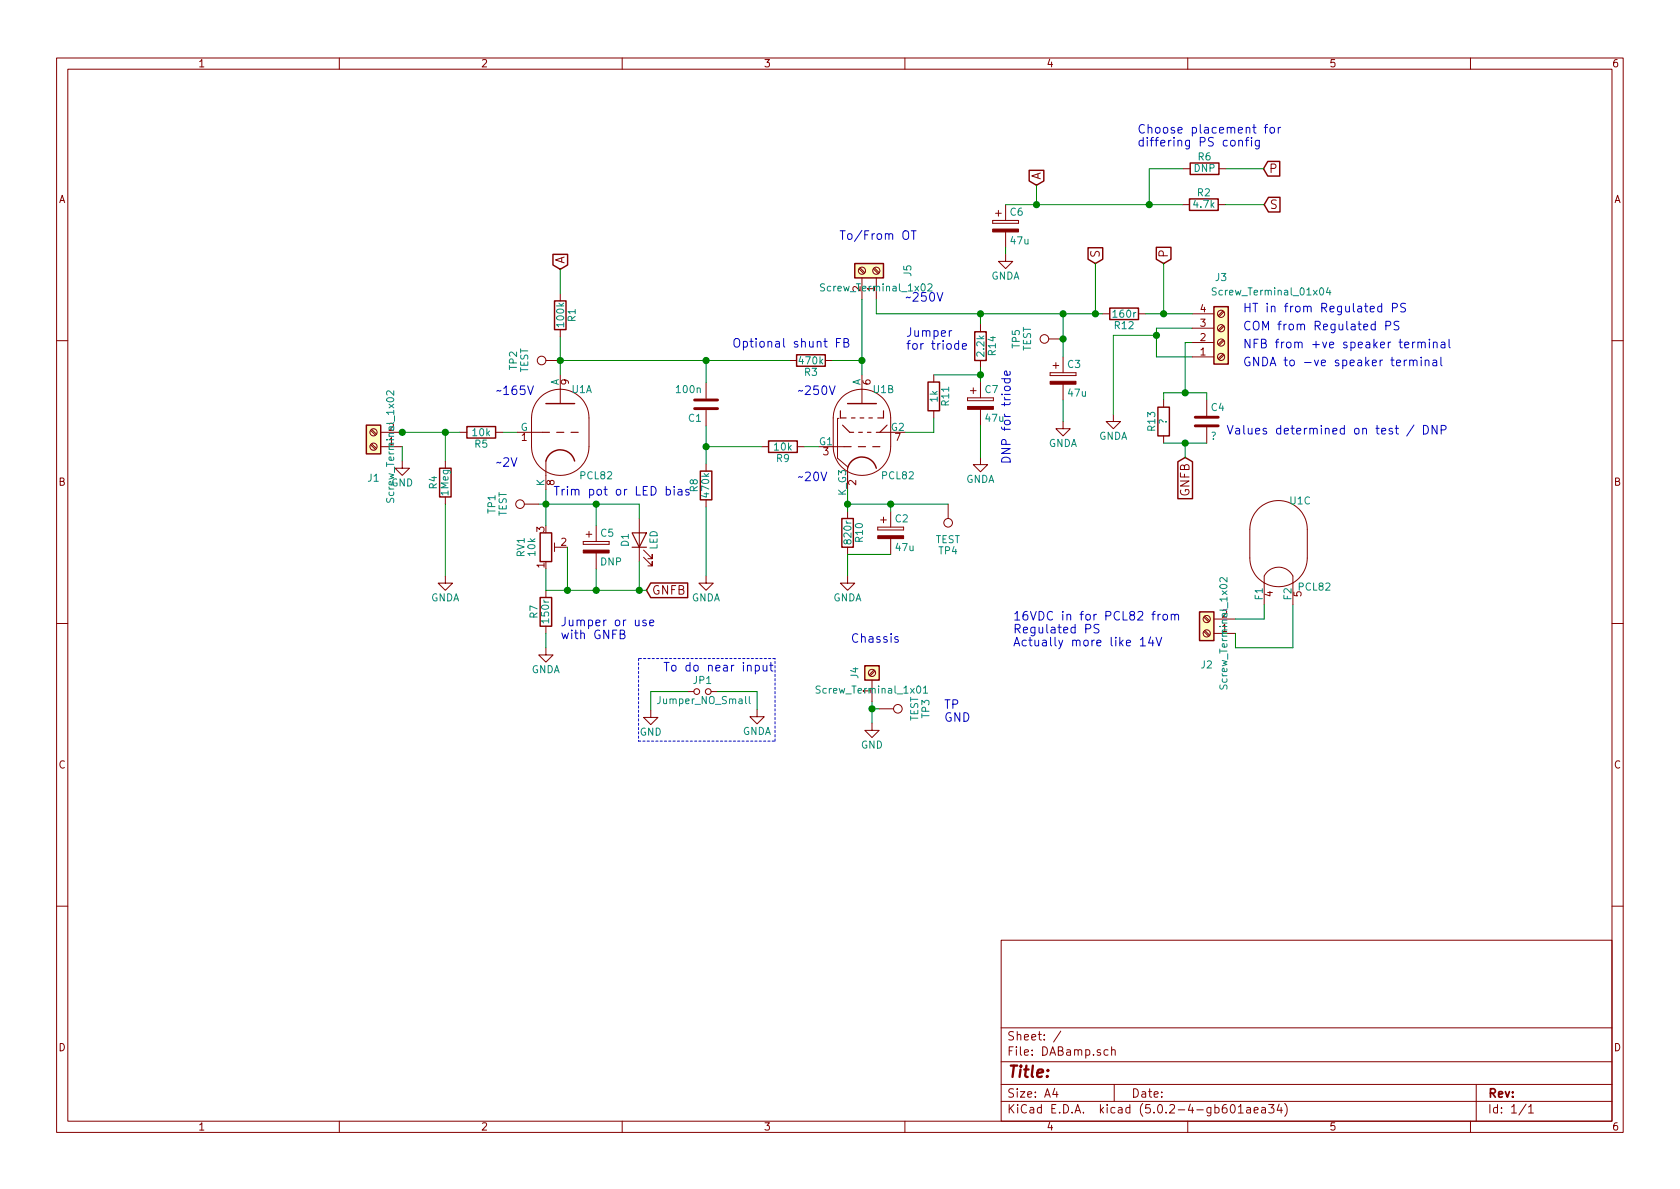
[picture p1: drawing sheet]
EESchema Schematic File Version 4
LIBS:DABamp-cache
EELAYER 26 0
EELAYER END
$Descr A4 11693 8268
encoding utf-8
Sheet 1 1
Title ""
Date ""
Rev ""
Comp ""
Comment1 ""
Comment2 ""
Comment3 ""
Comment4 ""
$EndDescr
$Comp
L Device:R R10
U 1 1
P 5900 3700
F 0 "R10" V 5980 3700 50  0000 C CNN
F 1 "820r" V 5900 3700 50  0000 C CNN
F 2 "Resistors_THT:R_Axial_DIN0414_L11.9mm_D4.5mm_P15.24mm_Horizontal" V 5830 3700 50  0001 C CNN
F 3 "" H 5900 3700 50  0001 C CNN
	1    5900 3700
	1    0    0    -1  
$EndComp
$Comp
L Device:R R9
U 1 1
P 5450 3100
F 0 "R9" V 5530 3100 50  0000 C CNN
F 1 "10k" V 5450 3100 50  0000 C CNN
F 2 "Resistors_THT:R_Axial_DIN0207_L6.3mm_D2.5mm_P10.16mm_Horizontal" V 5380 3100 50  0001 C CNN
F 3 "" H 5450 3100 50  0001 C CNN
	1    5450 3100
	0    1    1    0   
$EndComp
$Comp
L Device:R R5
U 1 1
P 3350 3000
F 0 "R5" V 3430 3000 50  0000 C CNN
F 1 "10k" V 3350 3000 50  0000 C CNN
F 2 "Resistors_THT:R_Axial_DIN0207_L6.3mm_D2.5mm_P10.16mm_Horizontal" V 3280 3000 50  0001 C CNN
F 3 "" H 3350 3000 50  0001 C CNN
	1    3350 3000
	0    1    1    0   
$EndComp
$Comp
L Device:C C1
U 1 1
P 4915 2805
F 0 "C1" H 4940 2905 50  0000 L CNN
F 1 "100n" H 4940 2705 50  0000 L CNN
F 2 "TristanValves:C_Axial_L17.0mm_D6.5mm_P20.00mm_Horizontal" H 4953 2655 50  0001 C CNN
F 3 "" H 4915 2805 50  0001 C CNN
	1    4915 2805
	-1   0    0    1   
$EndComp
$Comp
L Device:CP C2
U 1 1
P 6200 3700
F 0 "C2" H 6225 3800 50  0000 L CNN
F 1 "47u" H 6225 3600 50  0000 L CNN
F 2 "Capacitors_THT:CP_Radial_D10.0mm_P5.00mm_P7.50mm" H 6238 3550 50  0001 C CNN
F 3 "" H 6200 3700 50  0001 C CNN
	1    6200 3700
	1    0    0    -1  
$EndComp
$Comp
L Device:R R12
U 1 1
P 7825 2175
F 0 "R12" V 7905 2175 50  0000 C CNN
F 1 "160r" V 7825 2175 50  0000 C CNN
F 2 "Resistors_THT:R_Axial_DIN0414_L11.9mm_D4.5mm_P15.24mm_Horizontal" V 7755 2175 50  0001 C CNN
F 3 "" H 7825 2175 50  0001 C CNN
	1    7825 2175
	0    1    1    0   
$EndComp
$Comp
L Device:C C4
U 1 1
P 8400 2925
F 0 "C4" H 8425 3025 50  0000 L CNN
F 1 "?" H 8425 2825 50  0000 L CNN
F 2 "Capacitors_THT:C_Rect_L7.0mm_W2.0mm_P5.00mm" H 8438 2775 50  0001 C CNN
F 3 "" H 8400 2925 50  0001 C CNN
	1    8400 2925
	1    0    0    -1  
$EndComp
$Comp
L power:GNDA #PWR01
U 1 1
P 3800 4500
F 0 "#PWR01" H 3800 4250 50  0001 C CNN
F 1 "GNDA" H 3800 4350 50  0000 C CNN
F 2 "" H 3800 4500 50  0000 C CNN
F 3 "" H 3800 4500 50  0000 C CNN
	1    3800 4500
	1    0    0    -1  
$EndComp
$Comp
L power:GNDA #PWR02
U 1 1
P 5900 4000
F 0 "#PWR02" H 5900 3750 50  0001 C CNN
F 1 "GNDA" H 5900 3850 50  0000 C CNN
F 2 "" H 5900 4000 50  0000 C CNN
F 3 "" H 5900 4000 50  0000 C CNN
	1    5900 4000
	1    0    0    -1  
$EndComp
$Comp
L Device:CP C3
U 1 1
P 7400 2625
F 0 "C3" H 7425 2725 50  0000 L CNN
F 1 "47u" H 7425 2525 50  0000 L CNN
F 2 "TristanValves:CP_Radial_D18.0mm_P7.50mm" H 7438 2475 50  0001 C CNN
F 3 "" H 7400 2625 50  0001 C CNN
F 4 "Nichicon" H 2250 375 50  0001 C CNN "MFR"
F 5 "UCA2W220MHD6" H 2250 375 50  0001 C CNN "MPN"
F 6 "647-UCA2W220MHD6" H 2250 375 50  0001 C CNN "SPN"
	1    7400 2625
	1    0    0    -1  
$EndComp
$Comp
L power:GNDA #PWR03
U 1 1
P 7400 2925
F 0 "#PWR03" H 7400 2675 50  0001 C CNN
F 1 "GNDA" H 7400 2775 50  0000 C CNN
F 2 "" H 7400 2925 50  0000 C CNN
F 3 "" H 7400 2925 50  0000 C CNN
	1    7400 2925
	1    0    0    -1  
$EndComp
$Comp
L Connector:Screw_Terminal_01x01 J4
U 1 1
P 6070 4675
F 0 "J4" H 6070 4825 50  0000 C TNN
F 1 "Screw_Terminal_1x01" V 5920 4675 50  0000 C TNN
F 2 "TristanValves:MountingHole_3.2mm_M3_Pad" H 6070 4550 50  0001 C CNN
F 3 "" H 6070 4575 50  0001 C CNN
F 4 "" H -2980 -175 50  0001 C CNN "MFR"
F 5 "" H -2980 -175 50  0001 C CNN "MPN"
F 6 "" H -2980 -175 50  0001 C CNN "SPR"
F 7 "" H -2980 -175 50  0001 C CNN "SPN"
F 8 "" H -2980 -175 50  0001 C CNN "SPURL"
	1    6070 4675
	0    -1   -1   0   
$EndComp
$Comp
L power:GND #PWR04
U 1 1
P 6070 5025
F 0 "#PWR04" H 6070 4775 50  0001 C CNN
F 1 "GND" H 6070 4875 50  0000 C CNN
F 2 "" H 6070 5025 50  0000 C CNN
F 3 "" H 6070 5025 50  0000 C CNN
	1    6070 5025
	1    0    0    -1  
$EndComp
$Comp
L Connector:Screw_Terminal_01x02 J1
U 1 1
P 2600 3100
F 0 "J1" H 2600 3350 50  0000 C TNN
F 1 "Screw_Terminal_1x02" V 2450 3100 50  0000 C TNN
F 2 "TristanValves:PhoenixContact_MCV-G_02x5.08mm_Vertical" H 2600 2875 50  0001 C CNN
F 3 "" H 2575 3100 50  0001 C CNN
F 4 "" H -200 0   50  0001 C CNN "MFR"
F 5 "" H -200 0   50  0001 C CNN "MPN"
F 6 "" H -200 0   50  0001 C CNN "SPR"
F 7 "651-1729128" H -200 0   50  0001 C CNN "SPN"
F 8 "" H -200 0   50  0001 C CNN "SPURL"
	1    2600 3100
	-1   0    0    1   
$EndComp
$Comp
L Connector:TestPoint TP4
U 1 1
P 6600 3500
F 0 "TP4" H 6600 3800 50  0000 C BNN
F 1 "TEST" H 6600 3750 50  0000 C CNN
F 2 "TristanValves:Test_Point_Keystone_5005-5009_Compact" H 6600 3500 50  0001 C CNN
F 3 "" H 6600 3500 50  0001 C CNN
F 4 "" H 0   0   50  0001 C CNN "MFR"
F 5 "" H 0   0   50  0001 C CNN "MPN"
F 6 "" H 0   0   50  0001 C CNN "SPR"
F 7 "534-5006" H 0   0   50  0001 C CNN "SPN"
F 8 "" H 0   0   50  0001 C CNN "SPURL"
	1    6600 3500
	-1   0    0    1   
$EndComp
$Comp
L Connector:TestPoint TP3
U 1 1
P 6120 4925
F 0 "TP3" H 6120 5225 50  0000 C BNN
F 1 "TEST" H 6120 5175 50  0000 C CNN
F 2 "TristanValves:Test_Point_Keystone_5005-5009_Compact" H 6120 4925 50  0001 C CNN
F 3 "" H 6120 4925 50  0001 C CNN
F 4 "" H -2980 -175 50  0001 C CNN "MFR"
F 5 "" H -2980 -175 50  0001 C CNN "MPN"
F 6 "" H -2980 -175 50  0001 C CNN "SPR"
F 7 "534-5006" H -2980 -175 50  0001 C CNN "SPN"
F 8 "" H -2980 -175 50  0001 C CNN "SPURL"
	1    6120 4925
	0    1    1    0   
$EndComp
Text Notes 7050 4500 0    60   ~ 0
16VDC in for PCL82 from\nRegulated PS\nActually more like 14V
Text Notes 5920 4475 0    60   ~ 0
Chassis
Text Notes 6570 5025 0    60   ~ 0
TP\nGND
$Comp
L Valve:ECL82 U1
U 1 1
P 3900 3000
F 0 "U1" H 4050 3300 50  0000 C CNN
F 1 "PCL82" H 4150 2700 50  0000 C CNN
F 2 "TristanValves:VALVE-ECC-83-1-TC" H 3900 3150 50  0001 C CNN
F 3 "" H 3900 3000 50  0001 C CNN
	1    3900 3000
	1    0    0    -1  
$EndComp
$Comp
L Valve:ECL82 U1
U 3 1
P 8900 3775
F 0 "U1" H 9050 4075 50  0000 C CNN
F 1 "PCL82" H 9150 3475 50  0000 C CNN
F 2 "TristanValves:VALVE-ECC-83-1-TC" H 8900 3925 50  0001 C CNN
F 3 "" H 8900 3775 50  0001 C CNN
	3    8900 3775
	1    0    0    -1  
$EndComp
$Comp
L power:GND #PWR05
U 1 1
P 2800 3200
F 0 "#PWR05" H 2800 2950 50  0001 C CNN
F 1 "GND" H 2800 3050 50  0000 C CNN
F 2 "" H 2800 3200 50  0000 C CNN
F 3 "" H 2800 3200 50  0000 C CNN
	1    2800 3200
	1    0    0    -1  
$EndComp
$Comp
L Device:R R4
U 1 1
P 3100 3350
F 0 "R4" V 3180 3350 50  0000 C CNN
F 1 "1Meg" V 3100 3350 50  0000 C CNN
F 2 "Resistors_THT:R_Axial_DIN0207_L6.3mm_D2.5mm_P10.16mm_Horizontal" V 3030 3350 50  0001 C CNN
F 3 "" H 3100 3350 50  0001 C CNN
	1    3100 3350
	-1   0    0    1   
$EndComp
$Comp
L power:GNDA #PWR06
U 1 1
P 3100 4000
F 0 "#PWR06" H 3100 3750 50  0001 C CNN
F 1 "GNDA" H 3100 3850 50  0000 C CNN
F 2 "" H 3100 4000 50  0000 C CNN
F 3 "" H 3100 4000 50  0000 C CNN
	1    3100 4000
	1    0    0    -1  
$EndComp
$Comp
L Device:R R8
U 1 1
P 4915 3370
F 0 "R8" V 4995 3370 50  0000 C CNN
F 1 "470k" V 4915 3370 50  0000 C CNN
F 2 "Resistors_THT:R_Axial_DIN0207_L6.3mm_D2.5mm_P10.16mm_Horizontal" V 4845 3370 50  0001 C CNN
F 3 "" H 4915 3370 50  0001 C CNN
	1    4915 3370
	-1   0    0    1   
$EndComp
$Comp
L power:GNDA #PWR07
U 1 1
P 4915 4000
F 0 "#PWR07" H 4915 3750 50  0001 C CNN
F 1 "GNDA" H 4915 3850 50  0000 C CNN
F 2 "" H 4915 4000 50  0000 C CNN
F 3 "" H 4915 4000 50  0000 C CNN
	1    4915 4000
	1    0    0    -1  
$EndComp
Text GLabel 4500 4100 2    60   Input ~ 0
GNFB
Text GLabel 8250 3175 3    60   Input ~ 0
GNFB
Text Notes 8650 2175 0    60   ~ 0
HT in from Regulated PS
Text Notes 8650 2425 0    60   ~ 0
NFB from +ve speaker terminal
Text Notes 5840 1670 0    60   ~ 0
To/From OT
$Comp
L Device:R R13
U 1 1
P 8100 2925
F 0 "R13" V 8180 2925 50  0000 C CNN
F 1 "?" V 8100 2925 50  0000 C CNN
F 2 "Resistors_THT:R_Axial_DIN0207_L6.3mm_D2.5mm_P10.16mm_Horizontal" V 8030 2925 50  0001 C CNN
F 3 "" H 8100 2925 50  0001 C CNN
	1    8100 2925
	-1   0    0    1   
$EndComp
Text GLabel 7215 1280 1    60   Input ~ 0
A
Text GLabel 3900 1865 1    60   Input ~ 0
A
$Comp
L Connector:TestPoint TP2
U 1 1
P 3900 2500
F 0 "TP2" H 3900 2800 50  0000 C BNN
F 1 "TEST" H 3900 2750 50  0000 C CNN
F 2 "TristanValves:Test_Point_Keystone_5005-5009_Compact" H 3900 2500 50  0001 C CNN
F 3 "" H 3900 2500 50  0001 C CNN
F 4 "" H -500 -1000 50  0001 C CNN "MFR"
F 5 "" H -500 -1000 50  0001 C CNN "MPN"
F 6 "" H -500 -1000 50  0001 C CNN "SPR"
F 7 "534-5006" H -500 -1000 50  0001 C CNN "SPN"
F 8 "" H -500 -1000 50  0001 C CNN "SPURL"
	1    3900 2500
	0    -1   -1   0   
$EndComp
Text Notes 8650 2300 0    60   ~ 0
COM from Regulated PS
$Comp
L power:GNDA #PWR08
U 1 1
P 7750 2875
F 0 "#PWR08" H 7750 2625 50  0001 C CNN
F 1 "GNDA" H 7750 2725 50  0000 C CNN
F 2 "" H 7750 2875 50  0000 C CNN
F 3 "" H 7750 2875 50  0000 C CNN
	1    7750 2875
	1    0    0    -1  
$EndComp
$Comp
L Valve:ECL82 U1
U 2 1
P 6000 3000
F 0 "U1" H 6150 3300 50  0000 C CNN
F 1 "PCL82" H 6250 2700 50  0000 C CNN
F 2 "TristanValves:VALVE-ECC-83-1-TC" H 6000 3150 50  0001 C CNN
F 3 "" H 6000 3000 50  0001 C CNN
	2    6000 3000
	1    0    0    -1  
$EndComp
Text Notes 3450 3250 0    60   ~ 0
~~2V
Text Notes 6300 2100 0    60   ~ 0
~~250V
Text Notes 5550 3350 0    60   ~ 0
~~20V
$Comp
L power:GND #PWR09
U 1 1
P 4530 4935
F 0 "#PWR09" H 4530 4685 50  0001 C CNN
F 1 "GND" H 4530 4785 50  0000 C CNN
F 2 "" H 4530 4935 50  0000 C CNN
F 3 "" H 4530 4935 50  0000 C CNN
	1    4530 4935
	1    0    0    -1  
$EndComp
$Comp
L power:GNDA #PWR010
U 1 1
P 5270 4930
F 0 "#PWR010" H 5270 4680 50  0001 C CNN
F 1 "GNDA" H 5270 4780 50  0000 C CNN
F 2 "" H 5270 4930 50  0000 C CNN
F 3 "" H 5270 4930 50  0000 C CNN
	1    5270 4930
	1    0    0    -1  
$EndComp
Text Notes 4615 4675 0    60   ~ 0
To do near input
$Comp
L Device:Jumper_NO_Small JP1
U 1 1
P 4890 4805
F 0 "JP1" H 4890 4885 50  0000 C CNN
F 1 "Jumper_NO_Small" H 4900 4745 50  0000 C CNN
F 2 "TristanValves:WireConnection_1.00mmDrill_TC" H 4890 4805 50  0001 C CNN
F 3 "" H 4890 4805 50  0001 C CNN
	1    4890 4805
	1    0    0    -1  
$EndComp
$Comp
L Device:R R1
U 1 1
P 3900 2185
F 0 "R1" V 3980 2185 50  0000 C CNN
F 1 "100k" V 3900 2185 50  0000 C CNN
F 2 "Resistors_THT:R_Axial_DIN0207_L6.3mm_D2.5mm_P10.16mm_Horizontal" V 3830 2185 50  0001 C CNN
F 3 "" H 3900 2185 50  0001 C CNN
	1    3900 2185
	1    0    0    -1  
$EndComp
$Comp
L Device:CP C6
U 1 1
P 7000 1565
F 0 "C6" H 7025 1665 50  0000 L CNN
F 1 "47u" H 7025 1465 50  0000 L CNN
F 2 "TristanValves:CP_Radial_D18.0mm_P7.50mm" H 7038 1415 50  0001 C CNN
F 3 "" H 7000 1565 50  0001 C CNN
F 4 "Nichicon" H 1850 -685 50  0001 C CNN "MFR"
F 5 "UCA2W220MHD6" H 1850 -685 50  0001 C CNN "MPN"
F 6 "647-UCA2W220MHD6" H 1850 -685 50  0001 C CNN "SPN"
	1    7000 1565
	1    0    0    -1  
$EndComp
$Comp
L power:GNDA #PWR011
U 1 1
P 7000 1760
F 0 "#PWR011" H 7000 1510 50  0001 C CNN
F 1 "GNDA" H 7000 1610 50  0000 C CNN
F 2 "" H 7000 1760 50  0000 C CNN
F 3 "" H 7000 1760 50  0000 C CNN
	1    7000 1760
	1    0    0    -1  
$EndComp
Text Notes 8535 3025 0    60   ~ 0
Values determined on test / DNP
Text GLabel 8100 1825 1    60   Input ~ 0
P
Text GLabel 7625 1825 1    60   Input ~ 0
S
Text GLabel 8795 1165 2    60   Input ~ 0
P
Text GLabel 8800 1415 2    60   Input ~ 0
S
$Comp
L Device:R R2
U 1 1
P 8380 1415
F 0 "R2" V 8460 1415 50  0000 C CNN
F 1 "4.7k" V 8380 1415 50  0000 C CNN
F 2 "Resistors_THT:R_Axial_DIN0414_L11.9mm_D4.5mm_P15.24mm_Horizontal" V 8310 1415 50  0001 C CNN
F 3 "" H 8380 1415 50  0001 C CNN
	1    8380 1415
	0    -1   -1   0   
$EndComp
Text Notes 7915 1020 0    60   ~ 0
Choose placement for\ndiffering PS config
Text Notes 6305 2435 0    60   ~ 0
Jumper\nfor triode
Text Notes 7045 3225 1    60   ~ 0
DNP for triode
$Comp
L Device:R R3
U 1 1
P 5645 2500
F 0 "R3" V 5725 2500 50  0000 C CNN
F 1 "470k" V 5645 2500 50  0000 C CNN
F 2 "Resistors_THT:R_Axial_DIN0207_L6.3mm_D2.5mm_P10.16mm_Horizontal" V 5575 2500 50  0001 C CNN
F 3 "" H 5645 2500 50  0001 C CNN
	1    5645 2500
	0    1    1    0   
$EndComp
Text Notes 5095 2420 0    60   ~ 0
Optional shunt FB
$Comp
L Device:R R6
U 1 1
P 8385 1165
F 0 "R6" V 8465 1165 50  0000 C CNN
F 1 "DNP" V 8385 1165 50  0000 C CNN
F 2 "Resistors_THT:R_Axial_DIN0414_L11.9mm_D4.5mm_P15.24mm_Horizontal" V 8315 1165 50  0001 C CNN
F 3 "" H 8385 1165 50  0001 C CNN
	1    8385 1165
	0    -1   -1   0   
$EndComp
$Comp
L Connector:Screw_Terminal_01x02 J2
U 1 1
P 8400 4400
F 0 "J2" H 8400 4650 50  0000 C TNN
F 1 "Screw_Terminal_1x02" V 8250 4400 50  0000 C TNN
F 2 "TristanValves:PhoenixContact_MCV-G_02x5.08mm_Vertical" H 8400 4175 50  0001 C CNN
F 3 "" H 8375 4400 50  0001 C CNN
	1    8400 4400
	-1   0    0    1   
$EndComp
$Comp
L Connector:TestPoint TP1
U 1 1
P 3750 3500
F 0 "TP1" H 3750 3800 50  0000 C BNN
F 1 "TEST" H 3750 3750 50  0000 C CNN
F 2 "TristanValves:Test_Point_Keystone_5005-5009_Compact" H 3750 3500 50  0001 C CNN
F 3 "" H 3750 3500 50  0001 C CNN
	1    3750 3500
	0    -1   -1   0   
$EndComp
$Comp
L Device:R R7
U 1 1
P 3800 4250
F 0 "R7" V 3880 4250 50  0000 C CNN
F 1 "150r" V 3800 4250 50  0000 C CNN
F 2 "Resistors_THT:R_Axial_DIN0207_L6.3mm_D2.5mm_P10.16mm_Horizontal" V 3730 4250 50  0001 C CNN
F 3 "" H 3800 4250 50  0001 C CNN
	1    3800 4250
	-1   0    0    1   
$EndComp
$Comp
L Device:R_POT_TRIM RV1
U 1 1
P 3800 3800
F 0 "RV1" V 3625 3800 50  0000 C CNN
F 1 "10k" V 3700 3800 50  0000 C CNN
F 2 "TristanValves:Potentiometer_Trimmer_Bourns_3339P_Horizontal" H 3800 3800 50  0001 C CNN
F 3 "" H 3800 3800 50  0001 C CNN
	1    3800 3800
	1    0    0    1   
$EndComp
$Comp
L Device:CP C5
U 1 1
P 4150 3800
F 0 "C5" H 4175 3900 50  0000 L CNN
F 1 "DNP" H 4175 3700 50  0000 L CNN
F 2 "Capacitors_THT:CP_Radial_D10.0mm_P5.00mm_P7.50mm" H 4188 3650 50  0001 C CNN
F 3 "" H 4150 3800 50  0001 C CNN
	1    4150 3800
	1    0    0    -1  
$EndComp
Text Notes 3900 4450 0    60   ~ 0
Jumper or use\nwith GNFB
$Comp
L Device:LED D1
U 1 1
P 4450 3750
F 0 "D1" H 4450 3850 50  0000 C CNN
F 1 "LED" H 4450 3650 50  0000 C CNN
F 2 "LEDs:LED-3MM" H 4450 3750 50  0001 C CNN
F 3 "" H 4450 3750 50  0001 C CNN
	1    4450 3750
	0    -1   -1   0   
$EndComp
Text Notes 3850 3450 0    60   ~ 0
Trim pot or LED bias
Text Notes 3450 2750 0    60   ~ 0
~~165V
Text Notes 5550 2750 0    60   ~ 0
~~250V
Wire Wire Line
	3500 3000 3600 3000
Wire Wire Line
	5900 3500 6200 3500
Wire Wire Line
	5900 3850 6200 3850
Wire Wire Line
	6200 3500 6200 3550
Wire Wire Line
	5900 3850 5900 4000
Wire Wire Line
	6070 4875 6070 4925
Wire Wire Line
	6070 4925 6120 4925
Wire Wire Line
	5900 3400 5900 3500
Connection ~ 5900 3500
Connection ~ 6070 4925
Wire Wire Line
	3900 2335 3900 2500
Wire Wire Line
	3900 2500 4915 2500
Connection ~ 3900 2500
Wire Wire Line
	3100 4000 3100 3500
Wire Wire Line
	2795 3000 2800 3000
Wire Wire Line
	3100 3000 3100 3200
Connection ~ 3100 3000
Wire Wire Line
	5600 3100 5700 3100
Wire Wire Line
	4915 3520 4915 4000
Connection ~ 6200 3500
Wire Wire Line
	4530 4935 4530 4805
Wire Wire Line
	4530 4805 4790 4805
Wire Wire Line
	4990 4805 5270 4805
Wire Wire Line
	5270 4805 5270 4930
Wire Notes Line
	4445 4575 4445 5150
Wire Notes Line
	4445 5150 5395 5150
Wire Notes Line
	5395 5150 5395 4575
Wire Notes Line
	5395 4575 4445 4575
Wire Wire Line
	3800 3400 3800 3500
Connection ~ 3800 3500
Wire Wire Line
	7215 1280 7215 1415
Connection ~ 7215 1415
Wire Wire Line
	7000 1415 7215 1415
Wire Wire Line
	7000 1715 7000 1760
Wire Wire Line
	8795 1165 8535 1165
Wire Wire Line
	8800 1415 8530 1415
Wire Wire Line
	4915 2500 4915 2655
Wire Wire Line
	5300 3100 4915 3100
Connection ~ 4915 3100
Wire Wire Line
	4915 2955 4915 3100
Connection ~ 4915 2500
Wire Wire Line
	6000 2500 5795 2500
Wire Wire Line
	3900 1865 3900 2035
Wire Wire Line
	8235 1165 8000 1165
Wire Wire Line
	8000 1165 8000 1415
Connection ~ 8000 1415
Wire Wire Line
	8600 4300 8800 4300
Wire Wire Line
	8800 4300 8800 4200
Wire Wire Line
	9000 4200 9000 4500
Wire Wire Line
	9000 4500 8600 4500
Wire Wire Line
	3750 3500 3800 3500
Wire Wire Line
	3800 4500 3800 4400
Wire Wire Line
	3800 4100 3950 4100
Wire Wire Line
	3800 3950 3800 4100
Wire Wire Line
	4150 3500 4150 3650
Wire Wire Line
	4150 4100 4150 3950
Connection ~ 4150 4100
Wire Wire Line
	3950 4100 3950 3800
Connection ~ 3950 4100
Wire Wire Line
	4450 3500 4450 3600
Connection ~ 4150 3500
Wire Wire Line
	4450 4100 4450 3900
Connection ~ 4450 4100
Wire Wire Line
	7750 2875 7750 2325
Wire Wire Line
	7750 2325 8050 2325
Wire Wire Line
	8050 2275 8050 2325
Wire Wire Line
	8050 2275 8300 2275
Wire Wire Line
	8050 2475 8300 2475
Connection ~ 8050 2325
Wire Wire Line
	8300 2375 8250 2375
Wire Wire Line
	8250 2375 8250 2725
Wire Wire Line
	8100 2725 8250 2725
Wire Wire Line
	8100 2725 8100 2775
Wire Wire Line
	8400 2725 8400 2775
Connection ~ 8250 2725
Wire Wire Line
	8100 3075 8250 3075
Wire Wire Line
	8250 3075 8250 3175
Connection ~ 8250 3075
$Comp
L Connector:Screw_Terminal_01x04 J3
U 1 1
P 8500 2375
F 0 "J3" H 8500 1925 50  0000 C CNN
F 1 "Screw_Terminal_01x04" H 8850 2025 50  0000 C CNN
F 2 "Connectors_Phoenix:PhoenixContact_MCV-G_04x5.08mm_Vertical" H 8500 2375 50  0001 C CNN
F 3 "~" H 8500 2375 50  0001 C CNN
	1    8500 2375
	1    0    0    1   
$EndComp
Text Notes 8650 2550 0    60   ~ 0
GNDA to -ve speaker terminal
Wire Wire Line
	5900 3500 5900 3550
Wire Wire Line
	6070 4925 6070 5025
Wire Wire Line
	3900 2500 3900 2600
Wire Wire Line
	3100 3000 3200 3000
Wire Wire Line
	6200 3500 6600 3500
Wire Wire Line
	3800 3500 3800 3650
Wire Wire Line
	3800 3500 4150 3500
Wire Wire Line
	7215 1415 8000 1415
Wire Wire Line
	4915 3100 4915 3220
Wire Wire Line
	4915 2500 5495 2500
Wire Wire Line
	6000 2500 6000 2600
Wire Wire Line
	8000 1415 8230 1415
Wire Wire Line
	4150 4100 4450 4100
Wire Wire Line
	3950 4100 4150 4100
Wire Wire Line
	4150 3500 4450 3500
Wire Wire Line
	4450 4100 4500 4100
Wire Wire Line
	8050 2325 8050 2475
Wire Wire Line
	8250 2725 8400 2725
Wire Wire Line
	8250 3075 8400 3075
Wire Wire Line
	2800 3100 2800 3200
Connection ~ 2800 3000
Wire Wire Line
	2800 3000 3100 3000
Wire Wire Line
	8600 4500 8600 4400
Wire Wire Line
	8300 2175 8100 2175
Wire Wire Line
	8100 1825 8100 2175
Connection ~ 8100 2175
Wire Wire Line
	8100 2175 7975 2175
$Comp
L Connector:Screw_Terminal_01x02 J5
U 1 1
P 6100 1875
F 0 "J5" H 6100 2125 50  0000 C TNN
F 1 "Screw_Terminal_1x02" V 5950 1875 50  0000 C TNN
F 2 "TristanValves:PhoenixContact_MCV-G_02x5.08mm_Vertical" H 6100 1650 50  0001 C CNN
F 3 "" H 6075 1875 50  0001 C CNN
F 4 "" H -800 -225 50  0001 C CNN "MFR"
F 5 "" H -800 -225 50  0001 C CNN "MPN"
F 6 "" H -800 -225 50  0001 C CNN "SPR"
F 7 "651-1729128" H -800 -225 50  0001 C CNN "SPN"
F 8 "" H -800 -225 50  0001 C CNN "SPURL"
	1    6100 1875
	0    1    -1   0   
$EndComp
Wire Wire Line
	6000 2075 6000 2500
Connection ~ 6000 2500
$Comp
L Connector:TestPoint TP5
U 1 1
P 7400 2350
F 0 "TP5" H 7400 2650 50  0000 C BNN
F 1 "TEST" H 7400 2600 50  0000 C CNN
F 2 "TristanValves:Test_Point_Keystone_5005-5009_Compact" H 7400 2350 50  0001 C CNN
F 3 "" H 7400 2350 50  0001 C CNN
F 4 "" H 800 -1150 50  0001 C CNN "MFR"
F 5 "" H 800 -1150 50  0001 C CNN "MPN"
F 6 "" H 800 -1150 50  0001 C CNN "SPR"
F 7 "534-5006" H 800 -1150 50  0001 C CNN "SPN"
F 8 "" H 800 -1150 50  0001 C CNN "SPURL"
	1    7400 2350
	0    -1   -1   0   
$EndComp
Wire Wire Line
	7675 2175 7625 2175
Wire Wire Line
	6100 2175 6100 2075
Wire Wire Line
	6825 2250 6825 2175
$Comp
L Device:CP C7
U 1 1
P 6825 2800
F 0 "C7" H 6850 2900 50  0000 L CNN
F 1 "47u" H 6850 2700 50  0000 L CNN
F 2 "TristanValves:CP_Radial_D18.0mm_P7.50mm" H 6863 2650 50  0001 C CNN
F 3 "" H 6825 2800 50  0001 C CNN
F 4 "Nichicon" H 1675 550 50  0001 C CNN "MFR"
F 5 "UCA2W220MHD6" H 1675 550 50  0001 C CNN "MPN"
F 6 "647-UCA2W220MHD6" H 1675 550 50  0001 C CNN "SPN"
	1    6825 2800
	1    0    0    -1  
$EndComp
$Comp
L power:GNDA #PWR012
U 1 1
P 6825 3175
F 0 "#PWR012" H 6825 2925 50  0001 C CNN
F 1 "GNDA" H 6825 3025 50  0000 C CNN
F 2 "" H 6825 3175 50  0000 C CNN
F 3 "" H 6825 3175 50  0000 C CNN
	1    6825 3175
	1    0    0    -1  
$EndComp
Wire Wire Line
	6825 2175 6100 2175
Connection ~ 6825 2175
$Comp
L Device:R R14
U 1 1
P 6825 2400
F 0 "R14" V 6905 2400 50  0000 C CNN
F 1 "2.2k" V 6825 2400 50  0000 C CNN
F 2 "Resistors_THT:R_Axial_DIN0207_L6.3mm_D2.5mm_P10.16mm_Horizontal" V 6755 2400 50  0001 C CNN
F 3 "" H 6825 2400 50  0001 C CNN
	1    6825 2400
	1    0    0    -1  
$EndComp
$Comp
L Device:R R11
U 1 1
P 6500 2750
F 0 "R11" V 6580 2750 50  0000 C CNN
F 1 "1k" V 6500 2750 50  0000 C CNN
F 2 "Resistors_THT:R_Axial_DIN0207_L6.3mm_D2.5mm_P10.16mm_Horizontal" V 6430 2750 50  0001 C CNN
F 3 "" H 6500 2750 50  0001 C CNN
	1    6500 2750
	1    0    0    -1  
$EndComp
Wire Wire Line
	6500 3000 6500 2900
Wire Wire Line
	6300 3000 6500 3000
Wire Wire Line
	6500 2600 6825 2600
Wire Wire Line
	6825 2600 6825 2550
Wire Wire Line
	6825 2600 6825 2650
Connection ~ 6825 2600
Wire Wire Line
	6825 2950 6825 3175
Wire Wire Line
	7400 2350 7400 2175
Connection ~ 7400 2175
Wire Wire Line
	7400 2175 6825 2175
Wire Wire Line
	7400 2475 7400 2350
Connection ~ 7400 2350
Wire Wire Line
	7400 2925 7400 2775
Wire Wire Line
	7625 1825 7625 2175
Connection ~ 7625 2175
Wire Wire Line
	7625 2175 7400 2175
$EndSCHEMATC
